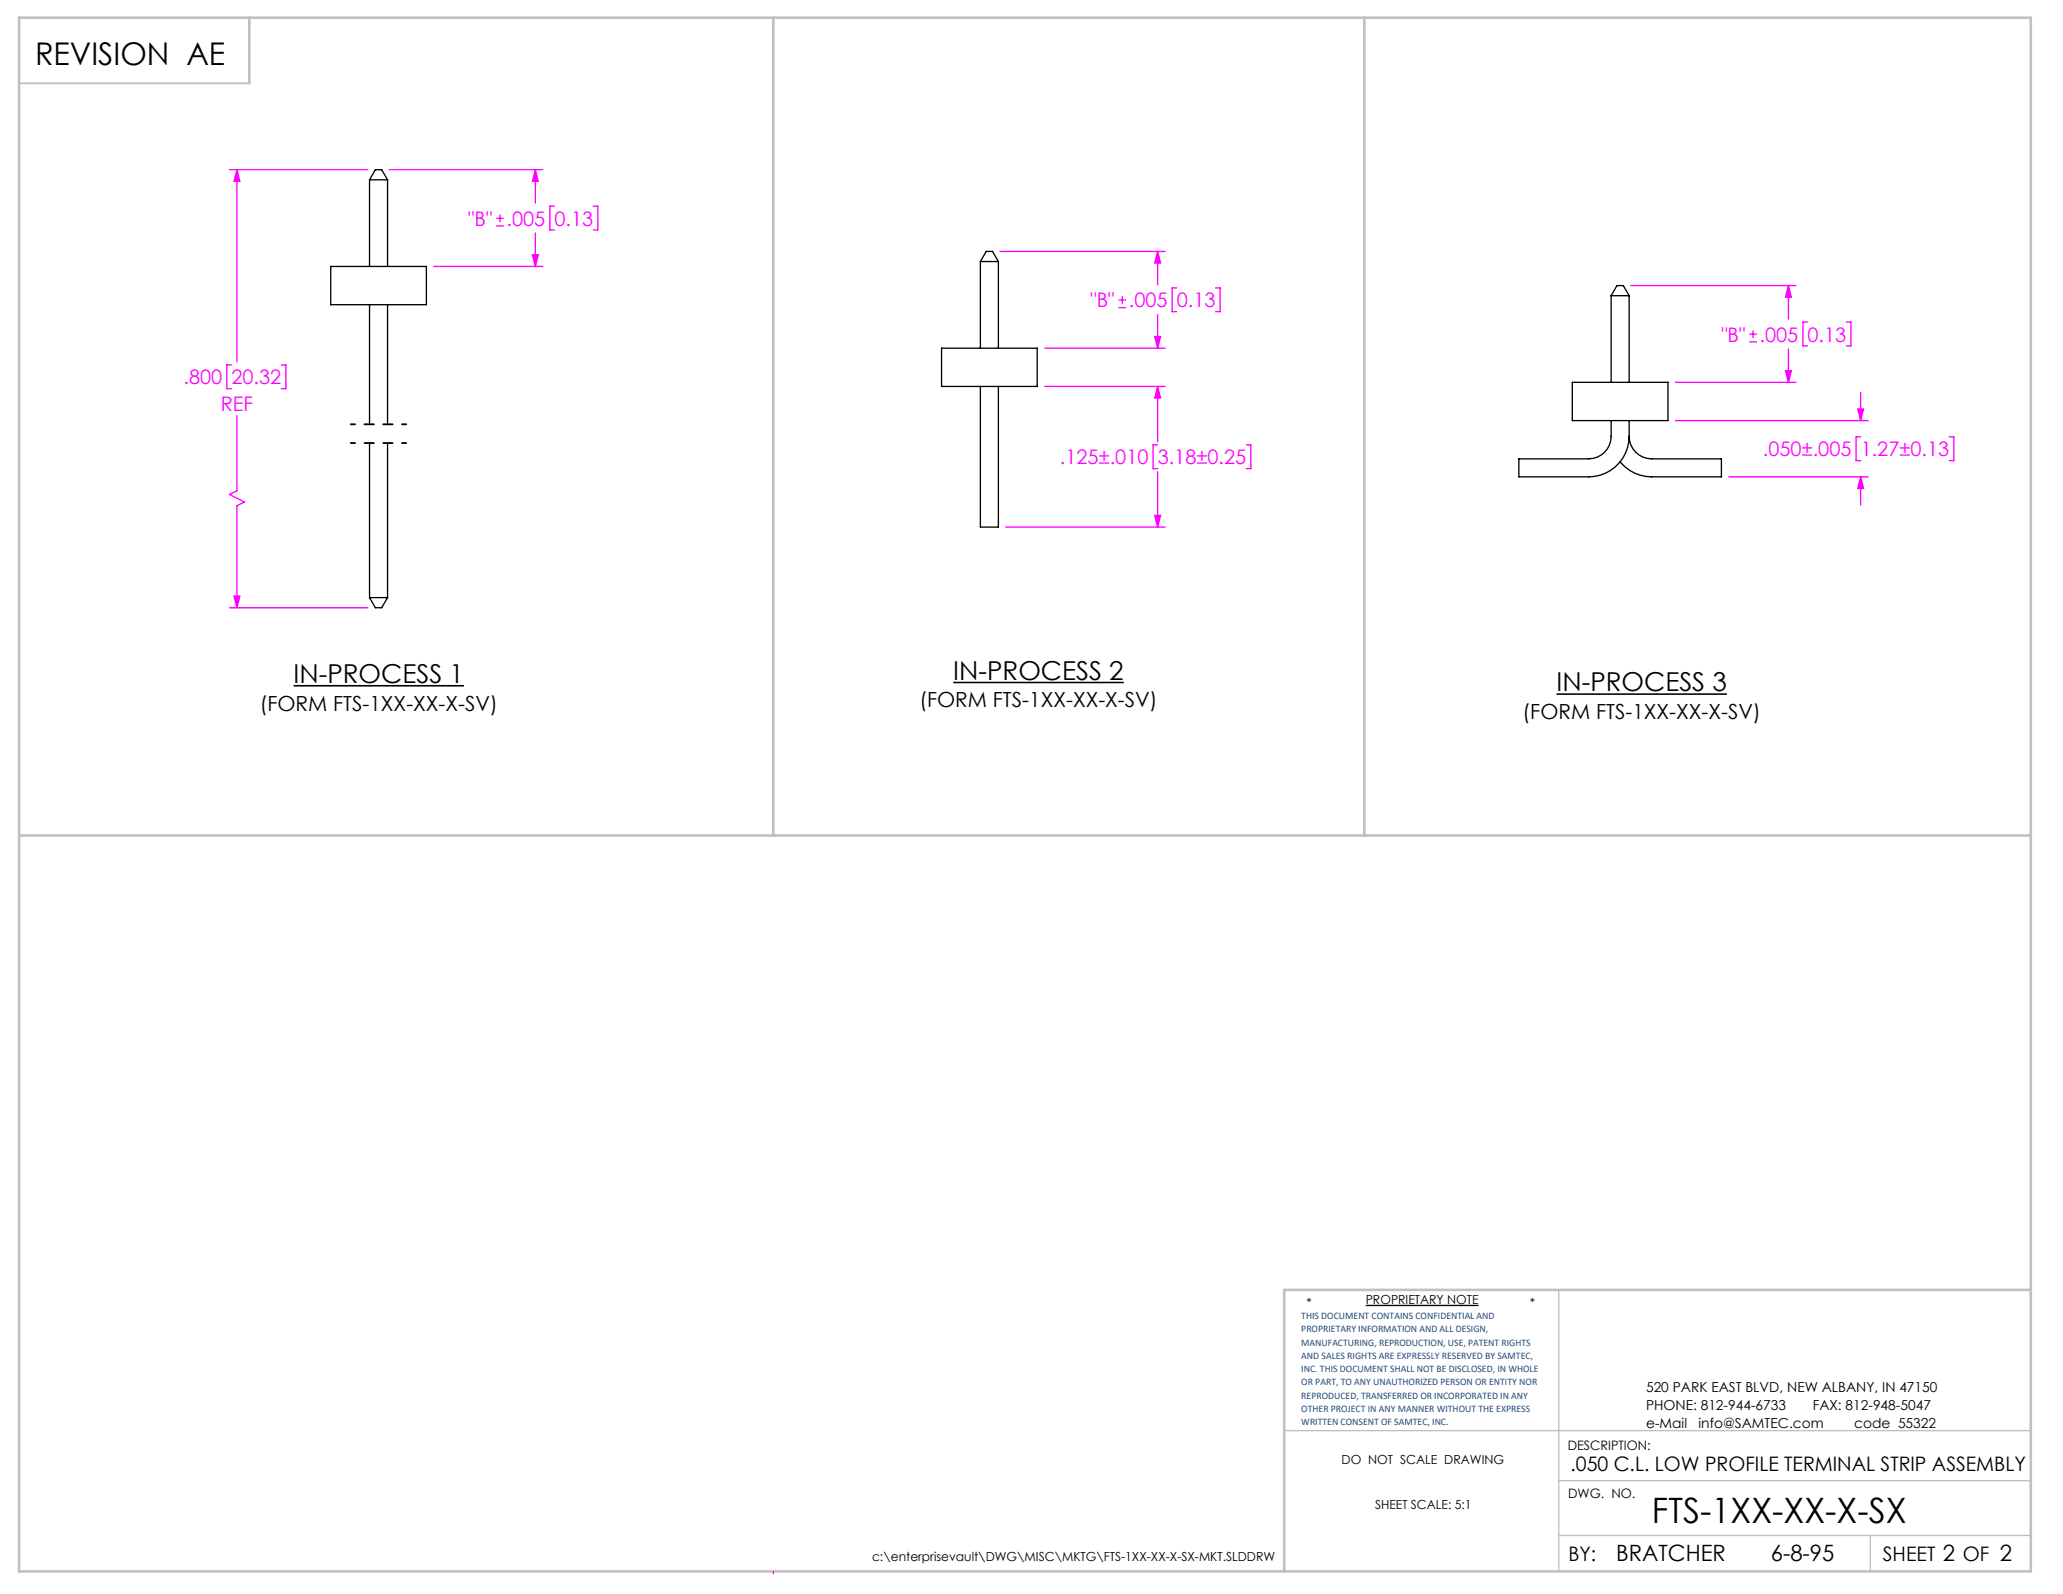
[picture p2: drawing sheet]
<svg xmlns="http://www.w3.org/2000/svg" width="279mm" height="216mm" viewBox="0 0 279 216" stroke-linecap="round" stroke-linejoin="round" font-family="sans-serif">
<path d="M185 176.8h15.3" fill="none" stroke="#000" stroke-width=".18"/>
<path d="M211.1 174.7v38.1M173.9 193.8h101.1M211.1 208h63.9M211.1 200.6h63.9M253.3 208v4.8" fill="none" stroke="#c0c0c0" stroke-width=".18"/>
<path d="M2.6 11.3h31.2" fill="none" stroke="#c0c0c0" stroke-width=".25"/>
<path d="M2.6 2.4h272.4v210.4h-272.4zM33.8 2.4v8.9M104.7 2.4v110.8M184.8 2.4v110.8M2.6 113.2h272.4M275 174.7h-101.1v38.1" fill="none" stroke="#c0c0c0" stroke-width=".35"/>
<g fill="none" stroke="#f0f" stroke-width=".18">
<path d="M31.1 23h18.7M32.1 23l.4 1.6h-.8zM32.1 23v26M52.7 23h20.8M58.8 36.1h14.7M67.2 30.6h1M67.2 29.6h1M67.7 29.1v1M72.1 34.5h.8l-.4 1.6zM72.5 23l.4 1.6h-.8zM72.5 23v4.5M72.5 31.6v4.5"/>
<path d="M75.1 27.9h-.6v3.2h.6M80.3 27.9h.7v3.2h-.7M135.4 34.1h22.4M156.8 34.1l.4 1.5h-.8zM156.8 34.1v4.5M159.4 39h-.6v3.2h.6M164.6 39h.6v3.2h-.6M220.9 38.7h22.3M242.2 38.7l.4 1.6h-.8zM242.2 38.7v4.5M31.3 49.4h-.6v3.2h.6M32.1 56.3v10.2l-1 .5 2 1-1 .5v13.8"/>
<path d="M38.1 49.4h.6v3.2h-.6M141.5 47.2h16.3M141.5 52.3h16.3M151.5 41.7h1M151.5 40.6h1M152 40.1v1.1M156.4 45.6h.8l-.4 1.6zM156.8 52.3l.4 1.6h-.8zM156.8 42.6v4.6M156.8 52.3v7.5M226.9 51.8h16.3M226.9 57h26.1"/>
<path d="M236.9 46.3h1M236.9 45.3h1M237.4 44.7v1.1M241.8 50.2h.8l-.4 1.6zM242.2 47.3v4.5M244.8 43.6h-.6v3.2h.6M250.1 43.6h.6v3.2h-.6M251.6 55.4h.8l-.4 1.6zM252 59.2h-.6v3.2h.6M252 53.2v3.8M264 59.2h.6v3.2h-.6M136.2 71.4h21.6"/>
<path d="M156.4 69.8h.8l-.4 1.6zM156.8 63.9v7.5M156.8 60.3h-.6v3.2h.6M168.8 60.3h.6v3.2h-.6M234.2 64.6h18.8M252 64.6l.4 1.6h-.8zM252 64.6v3.8M31.1 82.3h18.7M31.7 80.7h.8l-.4 1.6zM104.7 212.8v.4"/>
</g>
<path d="M39.8 92.9h23M129.1 92.4h23.1M210.8 94h23.1" fill="none" stroke="#000" stroke-width=".21"/>
<path d="M55 57.5h-7.5M55 60h-7.5" fill="none" stroke="#000" stroke-width=".25" stroke-dasharray="6.3 1.3 1.3 1.3 1.3 1.3" stroke-dashoffset="5.8"/>
<path d="M72.1 34.5h.8l-.4 1.6zM72.5 23l.4 1.6h-.8zM31.7 80.7h.8l-.4 1.6zM32.1 23l.4 1.6h-.8zM156.4 45.6h.8l-.4 1.6zM156.8 34.1l.4 1.5h-.8zM156.8 52.3l.4 1.6h-.8zM156.4 69.8h.8l-.4 1.6zM241.8 50.2h.8l-.4 1.6zM242.2 38.7l.4 1.6h-.8zM251.6 55.4h.8l-.4 1.6zM252 64.6l.4 1.6h-.8z" fill="#f0f"/>
<g fill="none" stroke="#000" stroke-width=".18">
<path d="M44.8 36.1h12.9v5.2h-12.9zM50 24.4h2.5M50 24.4v11.7M50 24.4l.8-1.4h.9l.8 1.4M52.5 24.4v11.7M132.8 35.4h2.4M132.8 35.4v11.8M132.8 35.4l.8-1.3h.8l.8 1.3M135.2 35.4v11.8M50 41.3v16.2M52.5 41.3v16.2M127.5 47.2h13v5.1h-13z"/>
<path d="M132.8 52.3v19.1h2.4v-19.1M212.9 51.8h13v5.2h-13zM218.2 57v2.1a3 3 0 0 1-3 3h-9.5v2.5h9.5a5.5 5.5 0 0 0 5.4-5.5M218.2 40.1v11.7M218.2 40.1h2.4M218.2 40.1l.8-1.4h.8l.8 1.4M220.6 59.1a3 3 0 0 0 3.1 3h9.4v2.5h-9.4a5.5 5.5 0 0 1-4.3-2.1M220.6 40.1v11.7M220.6 57v2.1M50 60v20.9M52.5 60v20.9M50 80.9h2.5"/>
<path d="M50 80.9l.8 1.4h.9l.8-1.4"/>
</g>
<text font-size="4.7" x="223.7" y="206.3">FTS-1XX-XX-X-SX</text>
<text font-size="4.2" x="4.8" y="8.9">REVISION AE</text>
<g font-size="3.5">
<text x="39.8" y="92.5">IN-PROCESS 1</text>
<text x="129.1" y="92.1">IN-PROCESS 2</text>
<text x="210.8" y="93.6">IN-PROCESS 3</text>
</g>
<g font-size="3">
<text x="218.9" y="211.4">BRATCHER</text>
<text x="239.8" y="211.4">6-8-95</text>
</g>
<g font-size="2.8">
<text x="124.5" y="95.8">(FORM FTS-1XX-XX-X-SV)</text>
<text x="35.2" y="96.3">(FORM FTS-1XX-XX-X-SV)</text>
<text x="206.2" y="97.4">(FORM FTS-1XX-XX-X-SV)</text>
</g>
<g font-size="2.7" fill="#f0f">
<text x="63.4" y="30.6">&quot;B&quot;</text>
<text x="68.6" y="30.6">.005</text>
<text x="75.1" y="30.6">0.13</text>
<text x="147.7" y="41.6">&quot;B&quot;</text>
<text x="152.9" y="41.6">.005</text>
<text x="159.4" y="41.6">0.13</text>
<text x="233.1" y="46.3">&quot;B&quot;</text>
<text x="238.3" y="46.3">.005</text>
<text x="244.8" y="46.3">0.13</text>
<text x="24.8" y="52.1">.800</text>
<text x="31.3" y="52.1">20.32</text>
<text x="29.9" y="55.7">REF</text>
<text x="143.6" y="62.9">.125±.010</text>
<text x="156.8" y="62.9">3.18±0.25</text>
<text x="238.8" y="61.8">.050±.005</text>
<text x="252" y="61.8">1.27±0.13</text>
</g>
<g font-size="2.7">
<text x="212.7" y="199.2">.050 C.L. LOW PROFILE TERMINAL STRIP ASSEMBLY</text>
<text x="212.4" y="211.5">BY:</text>
<text x="255" y="211.4">SHEET 2 OF 2</text>
</g>
<g font-size="1.9">
<text x="222.9" y="188.6">520 PARK EAST BLVD, NEW ALBANY, IN 47150</text>
<text x="222.9" y="191">PHONE: 812-944-6733</text>
<text x="245.5" y="191">FAX: 812-948-5047</text>
<text x="222.9" y="193.4">e-Mail</text>
<text x="230" y="193.4">info@SAMTEC.com</text>
<text x="251.1" y="193.4">code 55322</text>
</g>
<g font-size="1.8">
<text x="212.3" y="196.4">DESCRIPTION:</text>
<text x="212.4" y="202.9">DWG. NO.</text>
</g>
<g font-size="1.7">
<text x="177" y="177">*</text>
<text x="185" y="176.6">PROPRIETARY NOTE</text>
<text x="207.2" y="177">*</text>
<text x="181.7" y="198.3">DO NOT SCALE DRAWING</text>
<text x="186.2" y="204.3">SHEET SCALE: 5:1</text>
<text x="118.1" y="211.5">c:\enterprisevault\DWG\MISC\MKTG\FTS-1XX-XX-X-SX-MKT.SLDDRW</text>
</g>
<g font-size="1.4" fill="#1f497d">
<text x="176.2" y="178.6">THIS DOCUMENT CONTAINS CONFIDENTIAL AND</text>
<text x="176.2" y="180.4">PROPRIETARY INFORMATION AND ALL DESIGN,</text>
<text x="176.2" y="182.2">MANUFACTURING, REPRODUCTION, USE, PATENT RIGHTS</text>
<text x="176.2" y="184">AND SALES RIGHTS ARE EXPRESSLY RESERVED BY SAMTEC,</text>
<text x="176.2" y="185.9">INC. THIS DOCUMENT SHALL NOT BE DISCLOSED, IN WHOLE</text>
<text x="176.2" y="187.7">OR PART, TO ANY UNAUTHORIZED PERSON OR ENTITY NOR</text>
<text x="176.2" y="189.5">REPRODUCED, TRANSFERRED OR INCORPORATED IN ANY</text>
<text x="176.2" y="191.3">OTHER PROJECT IN ANY MANNER WITHOUT THE EXPRESS</text>
<text x="176.2" y="193.1">WRITTEN CONSENT OF SAMTEC, INC.</text>
</g>
</svg>
